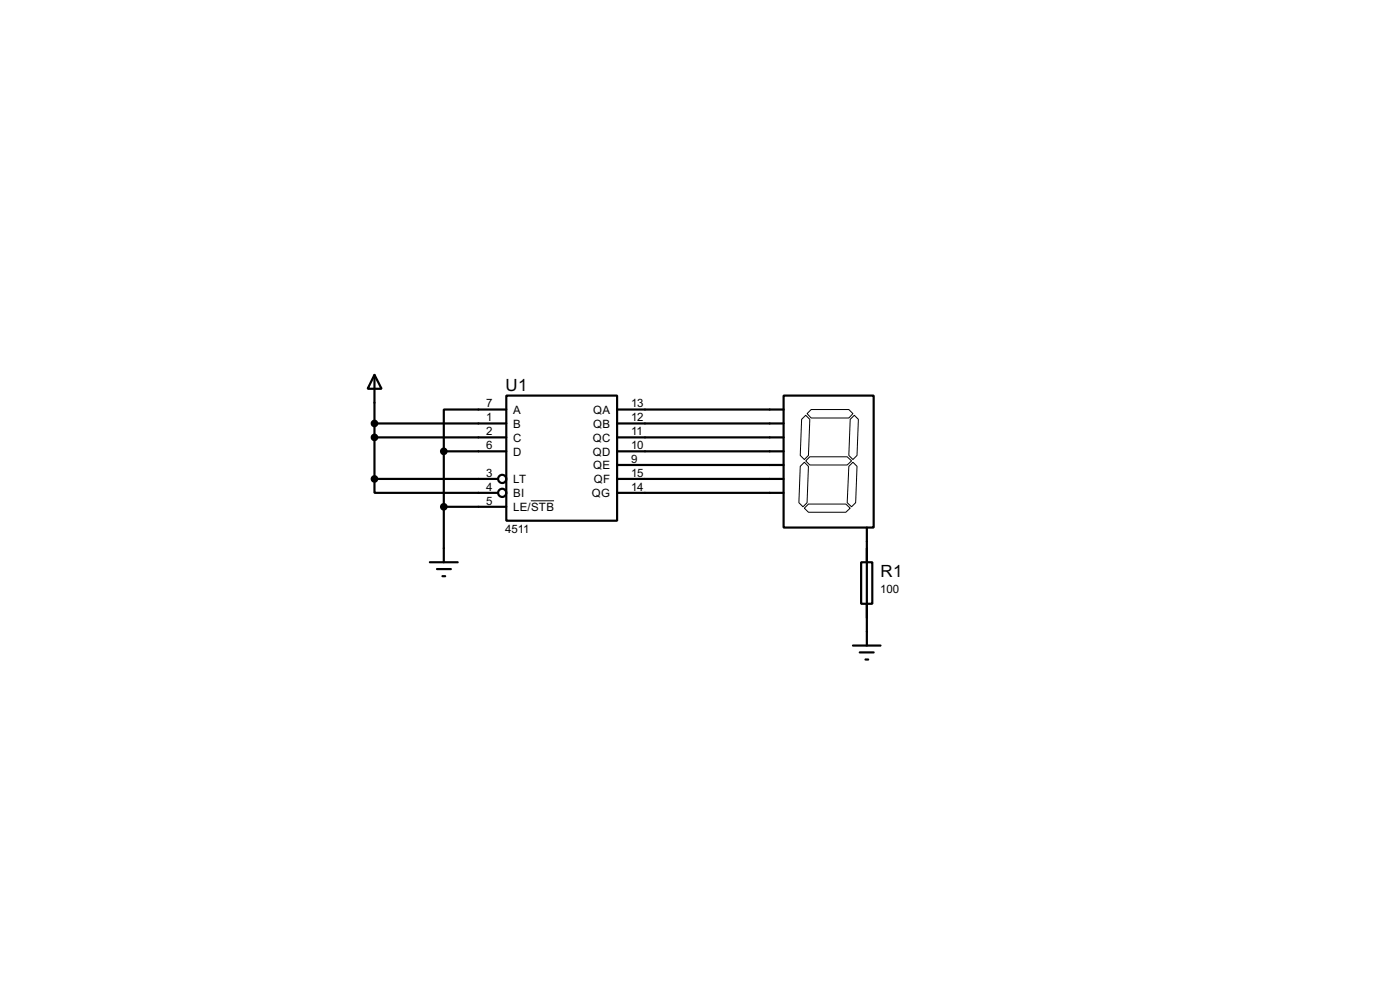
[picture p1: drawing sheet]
<svg xmlns="http://www.w3.org/2000/svg" width="256mm" height="180mm" viewBox="0 0 256 180" stroke-linecap="round" stroke-linejoin="round" font-family="sans-serif">
<g fill="none" stroke="#000" stroke-width=".4">
<path d="M68.6 68.6l1.3 2.6h-2.5zM68.6 77.5h24.2M68.6 68.6v19.1M92.8 72.4h20.3v22.9h-20.3zM92.8 75h-11.5v7.6M113.1 77.5h30.5M113.1 75h30.5M143.6 72.4h16.5v24.2h-16.5zM68.6 87.7v2.5h22.6M68.6 87.7h22.6M68.6 80.1h24.2M81.3 82.6h11.5"/>
<path d="M81.3 82.6v20.3M81.3 92.8h11.5M113.1 82.6h30.5M113.1 85.1h30.5M113.1 87.7h30.5M113.1 90.2h30.5M113.1 80.1h30.5M158.8 96.6v21.6M78.8 102.9h5.1M80.1 104.2h2.5M81.1 105.5h.5M156.3 118.2h5"/>
<path d="M157.5 119.4h2.6M157.8 102.9h2v7.6h-2zM158.6 120.7h.5"/>
<circle cx="92" cy="90.2" r=".75"/>
<circle cx="92" cy="87.7" r=".75"/>
</g>
<path d="M147.6 76l.8 .8-.3 6.6-.7 .7-.8-.7 .3-6.6zM147.9 75.7l.7-.7h6.9l.8 .7-.8 .8h-6.9zM155.8 76.8l.7-.8 .8 .8-.3 6.6-.7 .7-.8-.7zM97.3 91.7h4.2M146.6 85.4l.8-.8 .7 .8-.2 6.6-.8 .8-.7-.8zM147.4 93l.7-.7h6.9l.8 .7-.8 .8h-6.9zM147.6 84.4l.8-.8h6.8l.8 .8-.8 .7h-6.8zM155.5 85.4l.8-.8 .7 .8-.2 6.6-.8 .8-.8-.8z" fill="none" stroke="#000" stroke-width=".18"/>
<g fill="#000" stroke="#000" stroke-width=".4">
<circle cx="68.6" cy="77.5" r=".5"/>
<circle cx="68.6" cy="87.7" r=".5"/>
<circle cx="68.6" cy="80.1" r=".5"/>
<circle cx="81.3" cy="82.6" r=".5"/>
<circle cx="81.3" cy="92.8" r=".5"/>
</g>
<g font-size="3.5">
<text x="92.6" y="71.6">U1</text>
<text x="161.3" y="105.6">R1</text>
</g>
<g font-size="2.4">
<text x="89.1" y="74.6">7</text>
<text x="89.1" y="77.1">1</text>
<text x="94" y="75.8">A</text>
<text x="108.7" y="75.8">QA</text>
<text x="115.6" y="74.6">13</text>
<text x="115.6" y="77.1">12</text>
<text x="89.1" y="79.7">2</text>
<text x="89.1" y="82.2">6</text>
<text x="94" y="78.3">B</text>
<text x="94" y="80.8">C</text>
<text x="94" y="83.4">D</text>
<text x="108.6" y="80.8">QC</text>
<text x="108.6" y="83.4">QD</text>
<text x="108.7" y="78.3">QB</text>
<text x="115.6" y="79.7">11</text>
<text x="115.6" y="82.2">10</text>
<text x="89.1" y="87.3">3</text>
<text x="89.1" y="89.8">4</text>
<text x="94" y="88.5">LT</text>
<text x="108.7" y="85.9">QE</text>
<text x="108.8" y="88.5">QF</text>
<text x="115.6" y="84.7">9</text>
<text x="115.6" y="87.3">15</text>
<text x="115.6" y="89.8">14</text>
<text x="89.1" y="92.4">5</text>
<text x="94" y="91">BI</text>
<text x="94" y="93.6">LE/STB</text>
<text x="108.4" y="91">QG</text>
<text x="92.6" y="97.5">4511</text>
<text x="161.3" y="108.5">100</text>
</g>
</svg>
